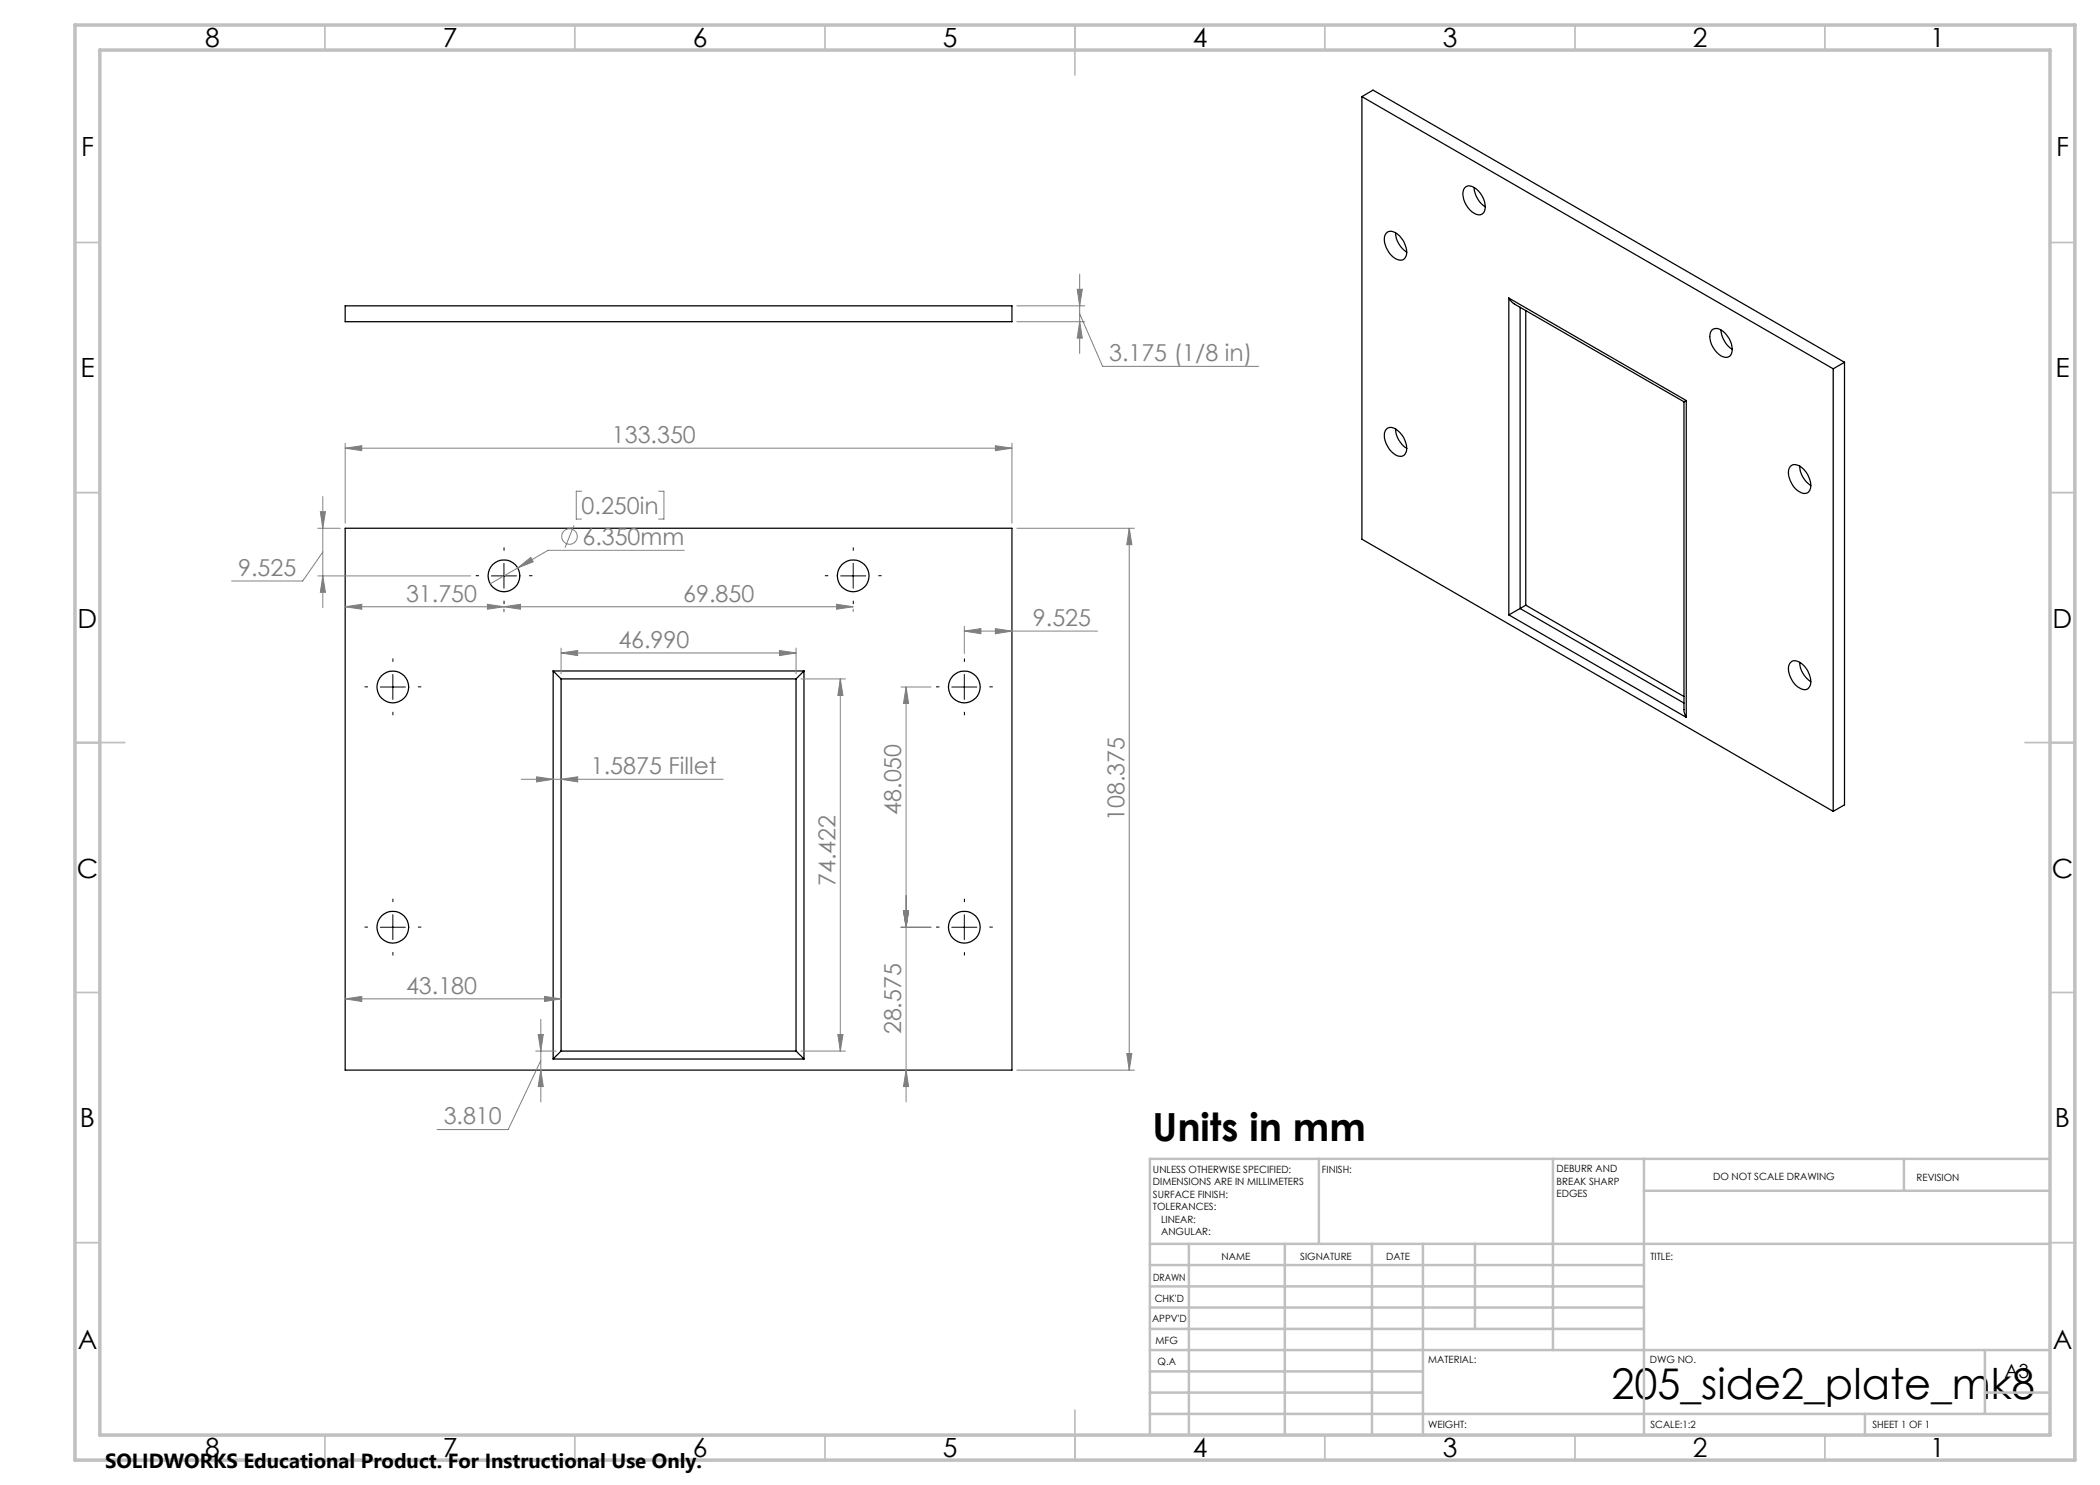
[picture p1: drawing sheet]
<svg xmlns="http://www.w3.org/2000/svg" width="420mm" height="297mm" viewBox="0 0 420 297" stroke-linecap="round" stroke-linejoin="round" font-family="sans-serif">
<g fill="none" stroke="#000" stroke-width=".25">
<path d="M272.4 19.3v88.5l94.2 54.5M272.4 19.3l94.2 54.5M272.4 19.3l2.2-1.3 94.3 54.5M292.9 37.6a1.6 1.6 0 0 1 2.3 .2 4.5 4.5 0 0 1 1.7 4.5 1.3 1.3 0 0 1-2.1 .3 4.5 4.5 0 0 1-2.1-4.7zM294.8 37.5a5.1 5.1 0 0 0 2.3 3.9M277.2 46.6a1.6 1.6 0 0 1 2.3 .2 4.6 4.6 0 0 1 1.7 4.5 1.29 1.29 0 0 1-2.1 .4 4.5 4.5 0 0 1-2.1-4.7zM279.1 46.6a4.9 4.9 0 0 0 2.2 3.8M301.8 59.6l1.1 1.2 33.9 19.6M301.8 59.6v63.4M301.8 59.6l35.5 20.5M69 61.2h133.4v3.1h-133.4zM304 61.5v60.2"/>
<path d="M305.2 62.1v58.9M342.3 66.1a1.6 1.6 0 0 1 2.3 .2 4.5 4.5 0 0 1 1.7 4.5 1.34 1.34 0 0 1-2.1 .4 4.5 4.5 0 0 1-2.1-4.8zM344.2 66a5.1 5.1 0 0 0 2.3 3.9M366.6 73.8v88.5M368.9 72.5l-2.3 1.3M368.9 72.5v88.5l-2.3 1.3M277.2 85.9a1.57 1.57 0 0 1 2.3 .2 4.5 4.5 0 0 1 1.7 4.5 1.29 1.29 0 0 1-2.1 .4 4.5 4.5 0 0 1-2.1-4.8zM279.1 85.8a4.8 4.8 0 0 0 2.2 3.9M336.8 80.4v61.9l.5 1.2M337.3 80.1l-.5 .3M337.3 80.1v63.4M358.1 93.3a1.65 1.65 0 0 1 2.3 .2 4.6 4.6 0 0 1 1.6 4.5 1.31 1.31 0 0 1-2.1 .4 4.5 4.5 0 0 1-2-4.8z"/>
<path d="M359.9 93.2a4.9 4.9 0 0 0 2.3 3.9M69 105.7h133.4v108.3h-133.4zM110.6 134.2l1.6 1.6M110.6 134.2v77.6M110.6 134.2h50.2M112.2 135.8v74.4M112.2 135.8h47M159.2 135.8v74.4M160.8 134.2l-1.6 1.6M160.8 134.2v77.6M301.8 123l35.5 20.5M304 121.7l-2.2 1.3"/>
<path d="M304 121.7l32.8 18.9M305.2 121l-1.2 .7M305.2 121l31.6 18.3M358.1 132.5a1.6 1.6 0 0 1 2.3 .2 4.6 4.6 0 0 1 1.6 4.5 1.26 1.26 0 0 1-2.1 .4 4.5 4.5 0 0 1-2-4.7zM359.9 132.5a4.9 4.9 0 0 0 2.3 3.8M110.6 211.8h50.2M112.2 210.2l-1.6 1.6M112.2 210.2h47M159.2 210.2l1.6 1.6"/>
<circle cx="100.8" cy="115.2" r="3.2"/>
<circle cx="170.6" cy="115.2" r="3.2"/>
<circle cx="78.6" cy="137.4" r="3.2"/>
<circle cx="192.9" cy="137.4" r="3.2"/>
<circle cx="78.6" cy="185.4" r="3.2"/>
<circle cx="192.9" cy="185.4" r="3.2"/>
</g>
<g fill="none" stroke="#808080" stroke-width=".2">
<path d="M215.4 57.9h1.1l-.6 3.3zM215.9 54.8v15.9M203.4 61.2h13.6M203.4 64.3h13.6M215.9 64.3l.6 3.3h-1.1zM215.9 62.8l4.6 10.5h31.2M64.6 99.3v22.2M69 89.6l3.4-.5v1zM69 88.6v16M69 89.6h133.4M116.3 98.2h-1v5.6h1M131.7 98.2h1.1v5.6h-1.1"/>
<path d="M199.1 89.1l3.3 .5-3.3 .5zM202.4 88.6v16M63.6 115.2h30.5M63.6 105.7h4.5M64.1 102.3h1l-.5 3.4zM64.6 115.2l.5 3.3h-1zM64.6 110.4l-4.1 5.8h-14.2M103.5 113.6l2.7-2.1 .4 .9zM103.5 113.6l-5.5 3.2M114.8 105.1l-1.8 4.4M136.8 110.1h-27.2l-6.1 3.5M203.4 105.7h23.5"/>
<path d="M225.8 105.7l.6 3.2h-1zM225.8 105.7v108.3M69 121.4l3.4-.5v.9zM69 121.4h101.6M97.5 120.9l3.3 .5-3.3 .4zM100.8 121.4l3.3-.5v.9zM100.8 121.8v.5M112.2 130.6l3.3-.5v1zM112.2 129.6v5.2M112.2 130.6h47M155.9 130.1l3.3 .5-3.3 .5zM159.2 129.6v5.2"/>
<path d="M160.2 135.8h8.9M167.3 120.9l3.3 .5-3.3 .4zM168.1 135.8l.5 3.3h-1zM168.1 135.8v74.4M170.6 121.8v.5M180.2 137.4h6M181.2 137.4l.5 3.3h-1zM181.2 137.4v83M192.9 126.2l3.3-.5v1zM192.9 125.2v5.5M192.9 126.2h26.6M199.1 125.7l3.3 .5-3.3 .5z"/>
<path d="M104.3 155.9h40.3M107.3 155.4l3.3 .5-3.3 .5zM112.2 155.9l3.3-.5v1zM69 199.8l3.4-.5v1zM69 199.8h43.2M108.9 199.3l3.3 .5-3.3 .5zM180.2 185.5h6M180.7 182.1h1l-.5 3.4zM107.1 210.2h4.1M107.6 206.9h1.1l-.5 3.3zM108.2 214l.5 3.3h-1.1zM108.2 203.9v16.5"/>
<path d="M108.2 212.1l-6.6 13.8h-14.2M160.2 210.2h8.9M167.6 206.9h1l-.5 3.3zM181.2 214l.5 3.3h-1zM203.4 214h23.5M225.4 210.7h1l-.6 3.3z"/>
<circle cx="113.9" cy="107.3" r="1.55"/>
</g>
<g fill="none" stroke="#000" stroke-width=".2" stroke-dasharray="15.2 1.3 1.3 1.3" stroke-linecap="butt">
<path d="M95.8 115.1h-.7M100.8 110.1v-.6M105.8 115.1h.7M165.7 115.1h-.7M170.7 110.1v-.6M175.7 115.1h.6M73.6 137.4h-.7M78.6 132.4v-.7M83.6 137.4h.7M100.8 120.1v.7M170.7 120.1v.7M187.9 137.4h-.7"/>
<path d="M192.9 132.4v-.7M197.9 137.4h.7M78.6 142.4v.6M192.9 142.4v.6M73.6 185.4h-.7M78.6 180.4v-.7M78.6 190.4v.7M83.6 185.4h.7M187.9 185.4h-.7M192.9 180.4v-.7M192.9 190.4v.7M197.9 185.4h.7"/>
</g>
<path d="M98.3 115.2h5M100.8 112.7v4.9M168.1 115.2h5M170.6 112.7v4.9M76.1 137.4h5M78.6 134.9v5M190.4 137.4h5M192.9 134.9v5M76.1 185.5h5M78.6 182.9v5M190.4 185.5h5M192.9 182.9v5" fill="none" stroke="#000" stroke-width=".2"/>
<g fill="none" stroke="#c0c0c0" stroke-width=".35">
<path d="M65 5v5M115 5v5M165 5v5M215 5v10M265 5v5M315 5v5M365 5v5M15 48.5h5M410 48.5h5M15 98.5h5M410 98.5h5M15 148.5h10"/>
<path d="M405 148.5h10M15 198.5h5M410 198.5h5M15 248.5h5M410 248.5h5M65 287v5M115 287v5M165 287v5M215 282v10M265 287v5M315 287v5M365 287v5"/>
</g>
<g fill="none" stroke="#c0c0c0" stroke-width=".5">
<path d="M263.8 231.8v17M310.6 231.8v38.2M328.8 231.8v55.2M328.8 238.2h81.2M380.8 231.8v6.4M410 231.8h-180v55.2M230 248.8h180M230 257.3h98.8M230 253h98.8M237.8 248.8v38.2M257 248.8v38.2M274.4 248.8v38.2"/>
<path d="M284.6 248.8v38.2M295 248.8v17M230 265.8h98.8M230 261.5h98.8M230 278.5h54.6M230 274.3h54.6M230 270h180M397 278.5h13M397 270v12.8M230 282.8h180M373 282.8v4.2"/>
</g>
<path d="M15 5h400v287h-400zM20 10h390v277h-390z" fill="none" stroke="#c0c0c0" stroke-width=".7"/>
<g fill="#808080">
<path d="M155.9 130.1l3.3 .5-3.3 .5zM112.2 130.6l3.3-.5v1zM112.2 155.9l3.3-.5v1zM107.3 155.4l3.3 .5-3.3 .5z"/>
<path d="M69 89.6l3.4-.5v1zM199.1 89.1l3.3 .5-3.3 .5zM103.5 113.6l3.1-1.2-.4-.9zM64.6 115.2l.5 3.3h-1zM64.1 102.3h1l-.5 3.4zM100.8 121.4l3.3-.5v.9zM167.3 120.9l3.3 .5-3.3 .4zM192.9 126.2l3.3-.5v1zM199.1 125.7l3.3 .5-3.3 .5zM107.6 206.9h1.1l-.5 3.3zM108.2 214l.5 3.3h-1.1zM215.4 57.9h1.1l-.6 3.3zM215.9 64.3l.6 3.3h-1.1z"/>
<path d="M97.5 120.9l3.3 .5-3.3 .4zM69 121.4l3.4-.5v.9zM108.9 199.3l3.3 .5-3.3 .5zM69 199.8l3.4-.5v1z"/>
<path d="M225.4 210.7h1l-.6 3.3zM225.8 105.7l.6 3.2h-1zM167.6 206.9h1l-.5 3.3zM168.1 135.8l.5 3.3h-1z"/>
<path d="M181.2 137.4l.5 3.3h-1zM180.7 182.1h1l-.5 3.4zM180.7 182.1h1l-.5 3.4zM181.2 214l.5 3.3h-1z"/>
</g>
<text font-size="8.5" x="322.3" y="279.7">205_side2_plate_mk8</text>
<text font-size="7.8" x="230.5" y="228.3">Units in mm</text>
<g font-size="5.3">
<text x="41" y="9.5">8</text>
<text x="88.5" y="9.5">7</text>
<text x="138.5" y="9.5">6</text>
<text x="188.5" y="9.5">5</text>
<text x="238.5" y="9.5">4</text>
<text x="288.5" y="9.5">3</text>
<text x="338.5" y="9.5">2</text>
<text x="386" y="9.5">1</text>
<text x="16.2" y="31.2">F</text>
<text x="411.2" y="31.2">F</text>
<text x="16.1" y="75.5">E</text>
<text x="411.1" y="75.5">E</text>
<text x="15.5" y="125.5">D</text>
<text x="410.5" y="125.5">D</text>
<text x="15.4" y="175.5">C</text>
<text x="410.4" y="175.5">C</text>
<text x="16" y="225.5">B</text>
<text x="411" y="225.5">B</text>
<text x="15.5" y="269.7">A</text>
<text x="410.5" y="269.7">A</text>
<text x="41" y="291.5">8</text>
<text x="88.5" y="291.5">7</text>
<text x="138.5" y="291.5">6</text>
<text x="188.5" y="291.5">5</text>
<text x="238.5" y="291.5">4</text>
<text x="288.5" y="291.5">3</text>
<text x="338.5" y="291.5">2</text>
<text x="386" y="291.5">1</text>
</g>
<g font-size="4.7" fill="#808080">
<text x="221.8" y="72.2">3.175 (1/8 in)</text>
<text x="122.4" y="88.6">133.350</text>
<text x="116.3" y="102.8">0.250in</text>
<text x="116.5" y="109">6.350mm</text>
<text x="47.6" y="115.2">9.525</text>
<text x="81.2" y="120.3">31.750</text>
<text x="136.7" y="120.3">69.850</text>
<text x="206.6" y="125.2">9.525</text>
<text x="123.7" y="129.6">46.990</text>
<text x="118.2" y="154.8">1.5875 Fillet</text>
<text x="180.2" y="163" transform="rotate(-90 180.2 163)">48.050</text>
<text x="224.9" y="164.2" transform="rotate(-90 224.9 164.2)">108.375</text>
<text x="167.1" y="177.3" transform="rotate(-90 167.1 177.3)">74.422</text>
<text x="81.2" y="198.8">43.180</text>
<text x="180.2" y="206.9" transform="rotate(-90 180.2 206.9)">28.575</text>
<text x="88.7" y="224.9">3.810</text>
</g>
<text font-size="4.1" x="21" y="293.7">SOLIDWORKS Educational Product. For Instructional Use Only.</text>
<text font-size="3.9" x="400.9" y="275.5">A3</text>
<g font-size="2">
<text x="230.6" y="234.6">UNLESS OTHERWISE SPECIFIED:</text>
<text x="230.6" y="237.1">DIMENSIONS ARE IN MILLIMETERS</text>
<text x="230.6" y="239.6">SURFACE FINISH:</text>
<text x="264.4" y="234.6">FINISH:</text>
<text x="311.3" y="234.5">DEBURR AND</text>
<text x="311.3" y="237">BREAK SHARP</text>
<text x="311.3" y="239.5">EDGES</text>
<text x="342.6" y="236">DO NOT SCALE DRAWING</text>
<text x="383.3" y="236.2">REVISION</text>
<text x="230.6" y="242.1">TOLERANCES:</text>
<text x="232.2" y="244.6">LINEAR:</text>
<text x="232.2" y="247.1">ANGULAR:</text>
<text x="244.3" y="252">NAME</text>
<text x="260" y="251.9">SIGNATURE</text>
<text x="277.2" y="251.9">DATE</text>
<text x="330.1" y="251.9">TITLE:</text>
<text x="230.6" y="256.1">DRAWN</text>
<text x="230.9" y="260.3">CHK'D</text>
<text x="230.4" y="264.4">APPV'D</text>
<text x="231.1" y="268.8">MFG</text>
<text x="231.5" y="273">Q.A</text>
<text x="285.6" y="272.5">MATERIAL:</text>
<text x="330" y="272.5">DWG NO.</text>
<text x="285.6" y="285.5">WEIGHT:</text>
<text x="330.1" y="285.6">SCALE:1:2</text>
<text x="374.5" y="285.6">SHEET 1 OF 1</text>
</g>
</svg>
